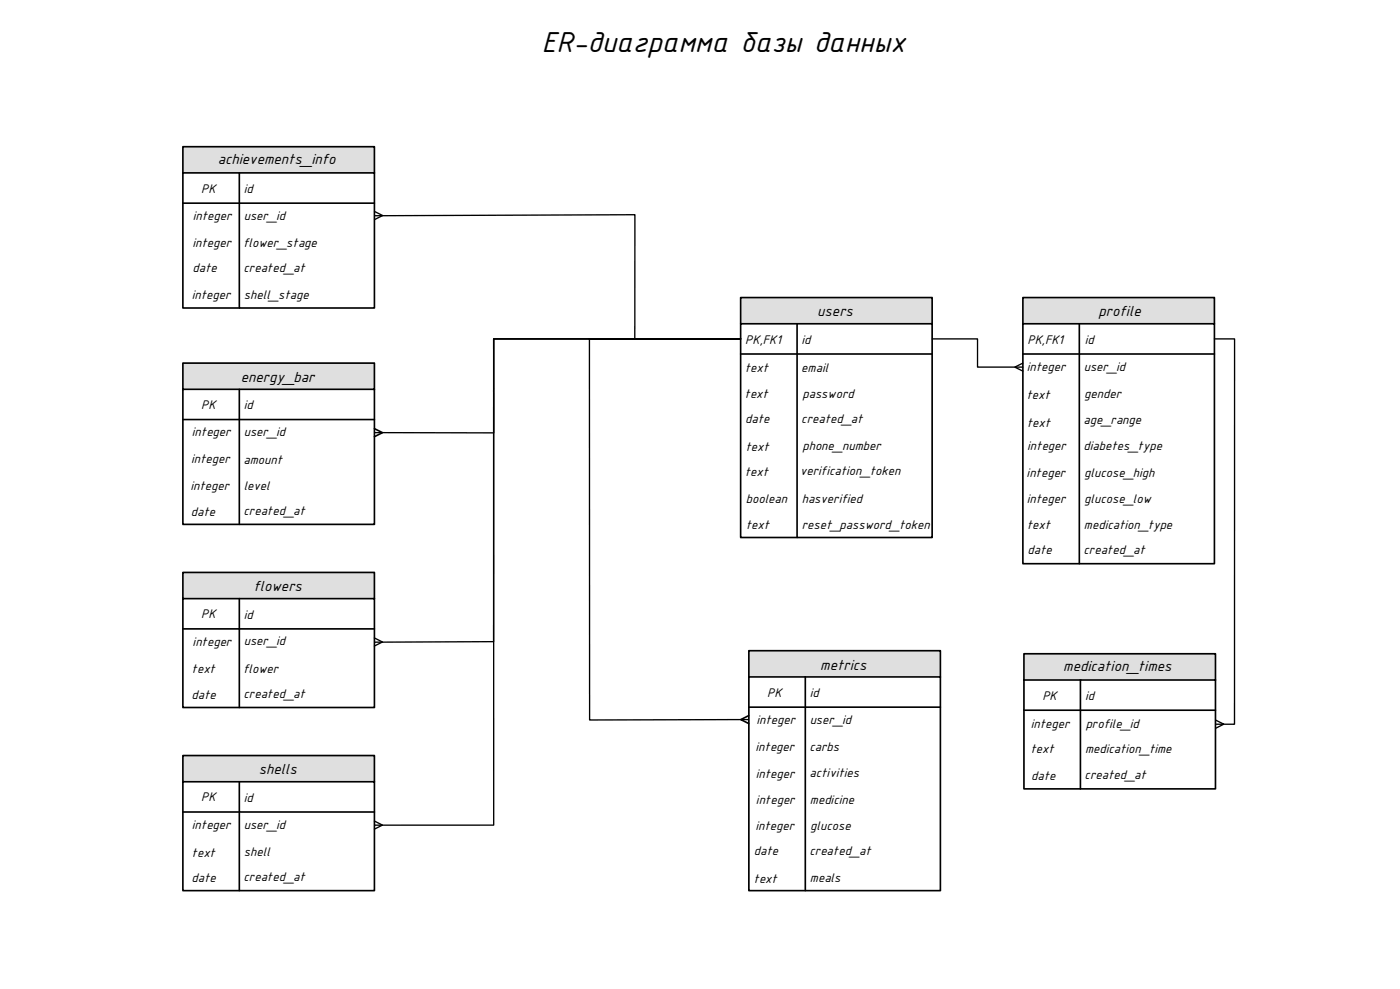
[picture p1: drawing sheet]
<svg xmlns="http://www.w3.org/2000/svg" width="841mm" height="594mm" viewBox="0 0 841 594" stroke-linecap="round" stroke-linejoin="round" font-family="sans-serif">
<!-- layer: 0 -->
<g fill="#dfdfdf" stroke="#dfdfdf" stroke-width=".6">
<path d="M445 179v15h115zM445 179h115v15z"/>
<path d="M614 179v15h116zM614 179h116v15z"/>
<path d="M615 393v15h115zM615 393h115v15z"/>
<path d="M110 454v16h115zM110 454h115v16z"/>
<path d="M110 344v16h115zM110 344h115v16z"/>
<path d="M110 218v16h115zM110 218h115v16z"/>
<path d="M110 88v16h115zM110 88h115v16z"/>
<path d="M450 391v16h115zM450 391h115v16z"/>
</g>
<g fill="#fff" stroke="#fff" stroke-width=".6">
<path d="M445 194h115l-115 129zM560 194l-115 129h115z"/>
<path d="M614 194h116l-116 145zM730 194l-116 145h116z"/>
<path d="M615 408h115l-115 66zM615 474h115v-66z"/>
<path d="M110 470h115l-115 65zM110 535h115v-65z"/>
<path d="M110 360h115l-115 65zM110 425h115v-65z"/>
<path d="M110 234h115l-115 81zM110 315h115v-81z"/>
<path d="M110 104h115l-115 81zM110 185h115v-81z"/>
<path d="M450 407h115l-115 128zM565 407l-115 128h115z"/>
</g>
<path d="M225 130l156-1v75h64h-148v56h-72M225 127l5 2-5 3M445 204h-148v181l-72 1M560 204h27v17h27M614 218l-4 3 4 2M730 204h12v231h-12M225 383l5 3-5 2M450 432h-96v-228h91h-148v292h-72M730 433l5 2-5 2M225 493l5 3-5 2" fill="none" stroke="#000" stroke-width=".8"/>
<g fill="none" stroke="#000" stroke-width=".99">
<path d="M110 104h115v-16h-115v97h115v-81M144 104v81M110 122h115M445 194h115v-15h-115v144h115v-129M479 194v129M614 194h116v-15h-116v160h116v-145M648 194v145M445 213h115M614 213h116M110 234h115v-16h-115v97h115v-81M144 234v81M110 252h115"/>
<path d="M225 257l5 3-5 2M110 360h115v-16h-115v81h115v-65M144 360v65M110 378h115M450 407h115v-16h-115v144h115v-128M484 407v128M615 408h115v-15h-115v81h115v-66M649 408v66M450 430l-5 2 5 3M450 425h115M615 427h115M110 470h115v-16h-115v81h115v-65"/>
<path d="M144 470v65M110 488h115"/>
</g>
<text font-size="18.6" x="326" y="31">ER-диаграмма базы данных</text>
<g font-size="9.5">
<text x="131" y="99">achievements_info</text>
<text x="491" y="190">users</text>
<text x="660" y="190">profile</text>
<text x="145" y="229">energy_bar</text>
<text x="152" y="355">flowers</text>
<text x="493" y="402">metrics</text>
<text x="639" y="403">medication_times</text>
<text x="155" y="465">shells</text>
</g>
<g font-size="8.1">
<text x="121" y="116">PK</text>
<text x="147" y="116">id</text>
<text x="116" y="132">integer</text>
<text x="146" y="132">user_id</text>
<text x="116" y="148">integer</text>
<text x="146" y="148">flower_stage</text>
<text x="116" y="164">date</text>
<text x="146" y="163">created_at</text>
<text x="115" y="180">integer</text>
<text x="146" y="180">shell_stage</text>
<text x="448" y="206">PK,FK1</text>
<text x="482" y="207">id</text>
<text x="617" y="206">PK,FK1</text>
<text x="652" y="206">id</text>
<text x="447" y="223">text</text>
<text x="481" y="223">email</text>
<text x="617" y="223">integer</text>
<text x="651" y="223">user_id</text>
<text x="447" y="239">text</text>
<text x="482" y="239">password</text>
<text x="617" y="240">text</text>
<text x="651" y="239">gender</text>
<text x="121" y="246">PK</text>
<text x="147" y="246">id</text>
<text x="448" y="254">date</text>
<text x="481" y="254">created_at</text>
<text x="617" y="256">text</text>
<text x="651" y="255">age_range</text>
<text x="115" y="262">integer</text>
<text x="146" y="262">user_id</text>
<text x="448" y="271">text</text>
<text x="482" y="270">phone_number</text>
<text x="617" y="271">integer</text>
<text x="651" y="270">diabetes_type</text>
<text x="115" y="278">integer</text>
<text x="146" y="278">amount</text>
<text x="447" y="286">text</text>
<text x="481" y="286">verification_token</text>
<text x="617" y="287">integer</text>
<text x="651" y="286">glucose_high</text>
<text x="114" y="294">integer</text>
<text x="146" y="294">level</text>
<text x="448" y="302">boolean</text>
<text x="482" y="302">hasverified</text>
<text x="617" y="302">integer</text>
<text x="651" y="302">glucose_low</text>
<text x="115" y="310">date</text>
<text x="146" y="309">created_at</text>
<text x="448" y="318">text</text>
<text x="482" y="318">reset_password_token</text>
<text x="617" y="318">text</text>
<text x="651" y="318">medication_type</text>
<text x="617" y="333">date</text>
<text x="651" y="333">created_at</text>
<text x="121" y="371">PK</text>
<text x="147" y="372">id</text>
<text x="116" y="388">integer</text>
<text x="146" y="388">user_id</text>
<text x="115" y="404">text</text>
<text x="146" y="404">flower</text>
<text x="115" y="420">date</text>
<text x="146" y="419">created_at</text>
<text x="461" y="418">PK</text>
<text x="487" y="419">id</text>
<text x="626" y="420">PK</text>
<text x="652" y="420">id</text>
<text x="454" y="435">integer</text>
<text x="486" y="435">user_id</text>
<text x="619" y="437">integer</text>
<text x="652" y="437">profile_id</text>
<text x="454" y="451">integer</text>
<text x="486" y="451">carbs</text>
<text x="619" y="452">text</text>
<text x="652" y="452">medication_time</text>
<text x="454" y="467">integer</text>
<text x="486" y="467">activities</text>
<text x="619" y="469">date</text>
<text x="652" y="468">created_at</text>
<text x="121" y="481">PK</text>
<text x="147" y="482">id</text>
<text x="454" y="483">integer</text>
<text x="487" y="483">medicine</text>
<text x="146" y="498">user_id</text>
<text x="115" y="498">integer</text>
<text x="454" y="499">integer</text>
<text x="487" y="498">glucose</text>
<text x="115" y="515">text</text>
<text x="146" y="514">shell</text>
<text x="453" y="513">date</text>
<text x="486" y="513">created_at</text>
<text x="115" y="530">date</text>
<text x="146" y="529">created_at</text>
<text x="453" y="531">text</text>
<text x="487" y="530">meals</text>
</g>
</svg>
